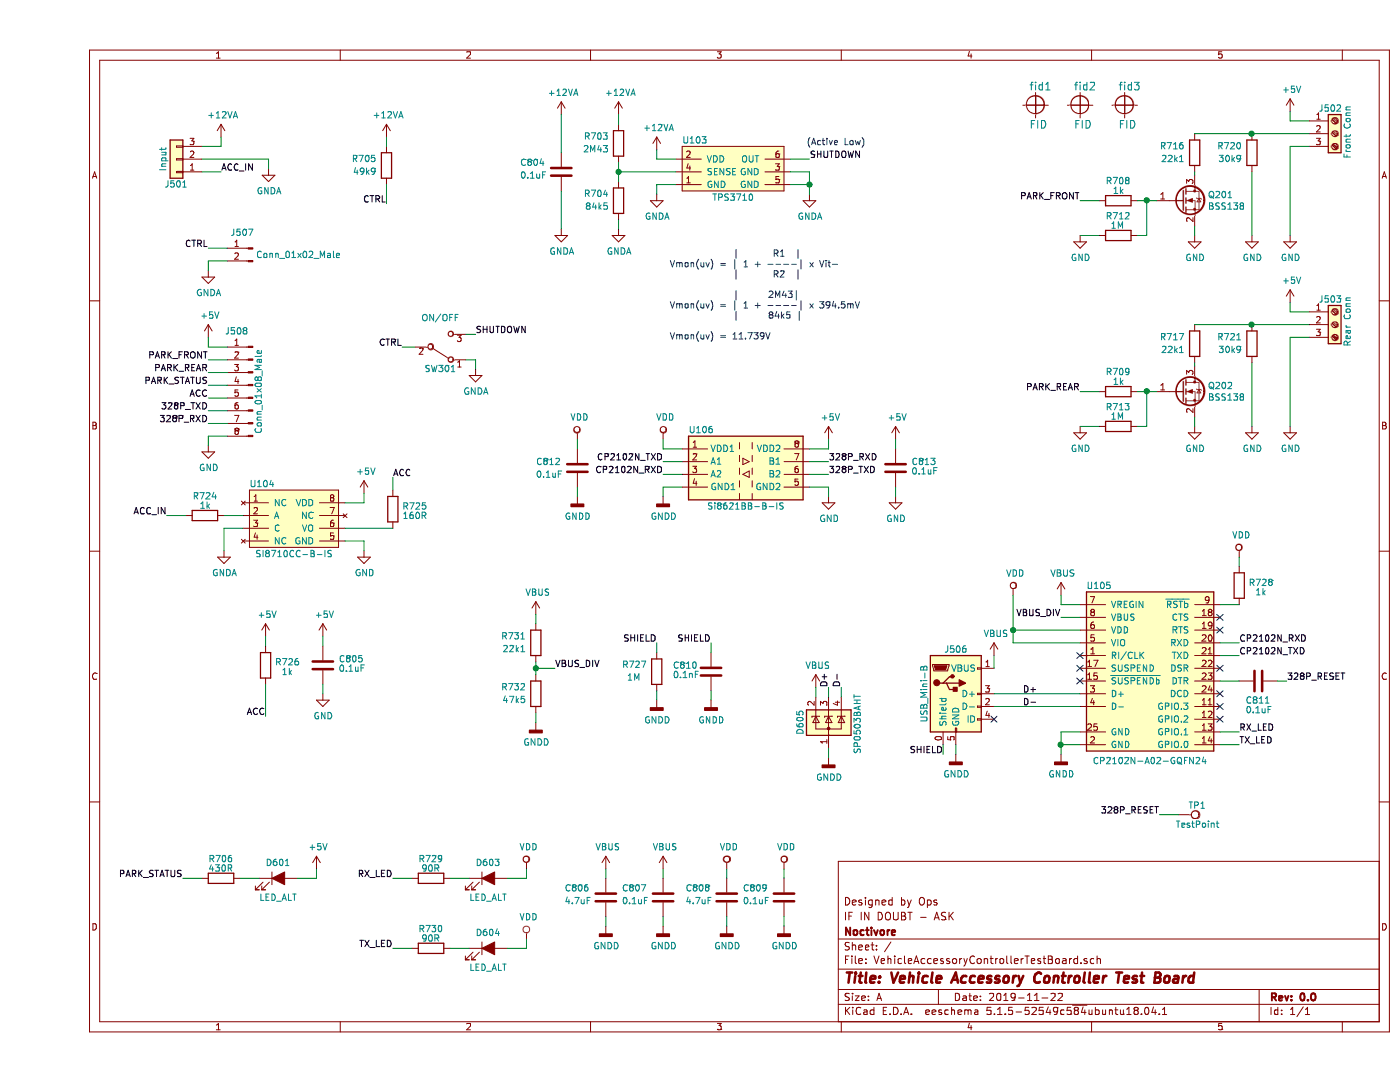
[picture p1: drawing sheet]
EESchema Schematic File Version 4
EELAYER 30 0
EELAYER END
$Descr A 11000 8500
encoding utf-8
Sheet 1 1
Title "Vehicle Accessory Controller Test Board"
Date "2019-11-22"
Rev "0.0"
Comp "Noctivore"
Comment1 "IF IN DOUBT - ASK"
Comment2 "Designed by Ops"
Comment3 ""
Comment4 ""
$EndDescr
$Comp
L Connector_Generic:Conn_01x03 J501
U 1 1
P 1075 1250
F 0 "J501" H 1075 1450 50  0000 C CNN
F 1 "Input" V 1175 1250 50  0000 C CNN
F 2 "VehicleAccessoryController:Keystone_8719" H 1075 1250 50  0001 C CNN
F 3 "~" H 1075 1250 50  0001 C CNN
	1    1075 1250
	-1   0    0    1   
$EndComp
$Comp
L VehicleAccessoryController:FID fid1
U 1 1
P 7825 825
F 0 "fid1" H 7775 975 60  0000 L CNN
F 1 "FID" H 7775 675 60  0000 L CNN
F 2 "VehicleAccessoryController:Fiducial" H 7825 825 60  0001 C CNN
F 3 "" H 7825 825 60  0001 C CNN
	1    7825 825 
	1    0    0    -1  
$EndComp
$Comp
L VehicleAccessoryController:FID fid2
U 1 1
P 8175 825
F 0 "fid2" H 8125 975 60  0000 L CNN
F 1 "FID" H 8125 675 60  0000 L CNN
F 2 "VehicleAccessoryController:Fiducial" H 8175 825 60  0001 C CNN
F 3 "" H 8175 825 60  0001 C CNN
	1    8175 825 
	1    0    0    -1  
$EndComp
$Comp
L VehicleAccessoryController:FID fid3
U 1 1
P 8525 825
F 0 "fid3" H 8475 975 60  0000 L CNN
F 1 "FID" H 8475 675 60  0000 L CNN
F 2 "VehicleAccessoryController:Fiducial" H 8525 825 60  0001 C CNN
F 3 "" H 8525 825 60  0001 C CNN
	1    8525 825 
	1    0    0    -1  
$EndComp
$Comp
L Connector:Screw_Terminal_01x03 J502
U 1 1
P 10175 1050
F 0 "J502" H 10050 1250 50  0000 L CNN
F 1 "Front Conn" V 10275 850 50  0000 L CNN
F 2 "VehicleAccessoryController:Keystone_8719" H 10175 1050 50  0001 C CNN
F 3 "~" H 10175 1050 50  0001 C CNN
	1    10175 1050
	1    0    0    -1  
$EndComp
$Comp
L Connector:Screw_Terminal_01x03 J503
U 1 1
P 10175 2550
F 0 "J503" H 10050 2750 50  0000 L CNN
F 1 "Rear Conn" V 10275 2375 50  0000 L CNN
F 2 "VehicleAccessoryController:Keystone_8719" H 10175 2550 50  0001 C CNN
F 3 "~" H 10175 2550 50  0001 C CNN
	1    10175 2550
	1    0    0    -1  
$EndComp
$Comp
L power:GNDA #PWR02
U 1 1
P 1800 1325
F 0 "#PWR02" H 1800 1075 50  0001 C CNN
F 1 "GNDA" H 1805 1152 50  0000 C CNN
F 2 "" H 1800 1325 50  0001 C CNN
F 3 "" H 1800 1325 50  0001 C CNN
	1    1800 1325
	1    0    0    -1  
$EndComp
$Comp
L power:+12VA #PWR01
U 1 1
P 1425 1075
F 0 "#PWR01" H 1425 925 50  0001 C CNN
F 1 "+12VA" H 1440 1248 50  0000 C CNN
F 2 "" H 1425 1075 50  0001 C CNN
F 3 "" H 1425 1075 50  0001 C CNN
	1    1425 1075
	1    0    0    -1  
$EndComp
Wire Wire Line
	1275 1150 1425 1150
Wire Wire Line
	1425 1150 1425 1075
Wire Wire Line
	1275 1350 1425 1350
Text Label 1425 1350 0    50   ~ 0
ACC_IN
$Comp
L Device:LED_ALT D601
U 1 1
P 1875 6900
F 0 "D601" H 1875 7025 50  0000 C CNN
F 1 "LED_ALT" H 1875 6750 50  0000 C CNN
F 2 "VehicleAccessoryController:LED_0603" H 1875 6900 50  0001 C CNN
F 3 "~" H 1875 6900 50  0001 C CNN
	1    1875 6900
	1    0    0    -1  
$EndComp
$Comp
L power:+5V #PWR05
U 1 1
P 2175 6825
F 0 "#PWR05" H 2175 6675 50  0001 C CNN
F 1 "+5V" H 2190 6998 50  0000 C CNN
F 2 "" H 2175 6825 50  0001 C CNN
F 3 "" H 2175 6825 50  0001 C CNN
	1    2175 6825
	1    0    0    -1  
$EndComp
$Comp
L Device:R R706
U 1 1
P 1425 6900
F 0 "R706" V 1575 6800 50  0000 L CNN
F 1 "430R" V 1500 6800 50  0000 L CNN
F 2 "VehicleAccessoryController:R_0603" V 1355 6900 50  0001 C CNN
F 3 "~" H 1425 6900 50  0001 C CNN
	1    1425 6900
	0    -1   -1   0   
$EndComp
Wire Wire Line
	1575 6900 1725 6900
Wire Wire Line
	2025 6900 2175 6900
Wire Wire Line
	2175 6900 2175 6825
Wire Wire Line
	1125 6900 1275 6900
Text Label 1125 6900 2    50   ~ 0
PARK_STATUS
$Comp
L power:+5V #PWR0102
U 1 1
P 9825 875
F 0 "#PWR0102" H 9825 725 50  0001 C CNN
F 1 "+5V" H 9840 1048 50  0000 C CNN
F 2 "" H 9825 875 50  0001 C CNN
F 3 "" H 9825 875 50  0001 C CNN
	1    9825 875 
	1    0    0    -1  
$EndComp
$Comp
L power:GND #PWR0110
U 1 1
P 9825 1850
F 0 "#PWR0110" H 9825 1600 50  0001 C CNN
F 1 "GND" H 9830 1677 50  0000 C CNN
F 2 "" H 9825 1850 50  0001 C CNN
F 3 "" H 9825 1850 50  0001 C CNN
	1    9825 1850
	1    0    0    -1  
$EndComp
Wire Wire Line
	9825 875  9825 950 
Wire Wire Line
	9825 950  9975 950 
Wire Wire Line
	9975 1150 9825 1150
Text Label 8175 1575 2    50   ~ 0
PARK_FRONT
$Comp
L power:+5V #PWR0111
U 1 1
P 9825 2375
F 0 "#PWR0111" H 9825 2225 50  0001 C CNN
F 1 "+5V" H 9840 2548 50  0000 C CNN
F 2 "" H 9825 2375 50  0001 C CNN
F 3 "" H 9825 2375 50  0001 C CNN
	1    9825 2375
	1    0    0    -1  
$EndComp
$Comp
L power:GND #PWR0112
U 1 1
P 9825 3350
F 0 "#PWR0112" H 9825 3100 50  0001 C CNN
F 1 "GND" H 9830 3177 50  0000 C CNN
F 2 "" H 9825 3350 50  0001 C CNN
F 3 "" H 9825 3350 50  0001 C CNN
	1    9825 3350
	1    0    0    -1  
$EndComp
Wire Wire Line
	9825 2375 9825 2450
Wire Wire Line
	9825 2450 9975 2450
Wire Wire Line
	9975 2650 9825 2650
$Comp
L Switch:SW_SPDT SW301
U 1 1
P 3150 2725
F 0 "SW301" H 3150 2900 50  0000 C CNN
F 1 "ON/OFF" H 3150 2500 50  0000 C CNN
F 2 "VehicleAccessoryController:C&K_ET_Series_Switch" H 3150 2725 50  0001 C CNN
F 3 "" H 3150 2725 50  0001 C CNN
	1    3150 2725
	1    0    0    1   
$EndComp
$Comp
L VehicleAccessoryController:TPS3710 U103
U 1 1
P 5450 1350
F 0 "U103" H 5150 1600 50  0000 C CNN
F 1 "TPS3710" H 5450 1150 50  0000 C CNN
F 2 "VehicleAccessoryController:TI DSE (S-PWSON-N6)" H 5450 1350 50  0001 C CNN
F 3 "" H 5450 1350 50  0001 C CNN
	1    5450 1350
	1    0    0    -1  
$EndComp
$Comp
L Device:R R703
U 1 1
P 4550 1125
F 0 "R703" H 4625 1075 50  0000 L CNN
F 1 "2M43" H 4625 1175 50  0000 L CNN
F 2 "VehicleAccessoryController:R_0603" V 4480 1125 50  0001 C CNN
F 3 "~" H 4550 1125 50  0001 C CNN
	1    4550 1125
	-1   0    0    1   
$EndComp
$Comp
L Device:R R704
U 1 1
P 4550 1575
F 0 "R704" H 4625 1525 50  0000 L CNN
F 1 "84k5" H 4625 1625 50  0000 L CNN
F 2 "VehicleAccessoryController:R_0603" V 4480 1575 50  0001 C CNN
F 3 "~" H 4550 1575 50  0001 C CNN
	1    4550 1575
	-1   0    0    1   
$EndComp
$Comp
L Device:R R705
U 1 1
P 2725 1300
F 0 "R705" H 2800 1250 50  0000 L CNN
F 1 "49k9" H 2800 1350 50  0000 L CNN
F 2 "VehicleAccessoryController:R_0603" V 2655 1300 50  0001 C CNN
F 3 "~" H 2725 1300 50  0001 C CNN
	1    2725 1300
	-1   0    0    1   
$EndComp
$Comp
L power:+12VA #PWR0117
U 1 1
P 4850 1175
F 0 "#PWR0117" H 4850 1025 50  0001 C CNN
F 1 "+12VA" H 4865 1348 50  0000 C CNN
F 2 "" H 4850 1175 50  0001 C CNN
F 3 "" H 4850 1175 50  0001 C CNN
	1    4850 1175
	1    0    0    -1  
$EndComp
Wire Wire Line
	5000 1250 4850 1250
Wire Wire Line
	4850 1250 4850 1175
$Comp
L Device:C C804
U 1 1
P 4100 1350
F 0 "C804" H 3775 1425 50  0000 L CNN
F 1 "0.1uF" H 3775 1325 50  0000 L CNN
F 2 "VehicleAccessoryController:C_0603" H 4138 1200 50  0001 C CNN
F 3 "~" H 4100 1350 50  0001 C CNN
	1    4100 1350
	1    0    0    -1  
$EndComp
$Comp
L power:GNDA #PWR0118
U 1 1
P 4850 1525
F 0 "#PWR0118" H 4850 1275 50  0001 C CNN
F 1 "GNDA" H 4855 1352 50  0000 C CNN
F 2 "" H 4850 1525 50  0001 C CNN
F 3 "" H 4850 1525 50  0001 C CNN
	1    4850 1525
	1    0    0    -1  
$EndComp
$Comp
L power:GNDA #PWR0119
U 1 1
P 6050 1525
F 0 "#PWR0119" H 6050 1275 50  0001 C CNN
F 1 "GNDA" H 6055 1352 50  0000 C CNN
F 2 "" H 6050 1525 50  0001 C CNN
F 3 "" H 6050 1525 50  0001 C CNN
	1    6050 1525
	1    0    0    -1  
$EndComp
Wire Wire Line
	5900 1350 6050 1350
Wire Wire Line
	6050 1350 6050 1450
Wire Wire Line
	5900 1450 6050 1450
Connection ~ 6050 1450
Wire Wire Line
	6050 1450 6050 1525
Wire Wire Line
	5000 1450 4850 1450
Wire Wire Line
	4850 1450 4850 1525
$Comp
L power:+12VA #PWR0120
U 1 1
P 4550 900
F 0 "#PWR0120" H 4550 750 50  0001 C CNN
F 1 "+12VA" H 4565 1073 50  0000 C CNN
F 2 "" H 4550 900 50  0001 C CNN
F 3 "" H 4550 900 50  0001 C CNN
	1    4550 900 
	1    0    0    -1  
$EndComp
$Comp
L power:GNDA #PWR0121
U 1 1
P 4550 1800
F 0 "#PWR0121" H 4550 1550 50  0001 C CNN
F 1 "GNDA" H 4555 1627 50  0000 C CNN
F 2 "" H 4550 1800 50  0001 C CNN
F 3 "" H 4550 1800 50  0001 C CNN
	1    4550 1800
	1    0    0    -1  
$EndComp
Wire Wire Line
	4550 975  4550 900 
Wire Wire Line
	4550 1425 4550 1350
Wire Wire Line
	4550 1800 4550 1725
Wire Wire Line
	5000 1350 4550 1350
Connection ~ 4550 1350
Wire Wire Line
	4550 1350 4550 1275
Wire Wire Line
	6050 1250 5900 1250
$Comp
L power:+12VA #PWR0122
U 1 1
P 4100 900
F 0 "#PWR0122" H 4100 750 50  0001 C CNN
F 1 "+12VA" H 4115 1073 50  0000 C CNN
F 2 "" H 4100 900 50  0001 C CNN
F 3 "" H 4100 900 50  0001 C CNN
	1    4100 900 
	1    0    0    -1  
$EndComp
$Comp
L power:GNDA #PWR0123
U 1 1
P 4100 1800
F 0 "#PWR0123" H 4100 1550 50  0001 C CNN
F 1 "GNDA" H 4105 1627 50  0000 C CNN
F 2 "" H 4100 1800 50  0001 C CNN
F 3 "" H 4100 1800 50  0001 C CNN
	1    4100 1800
	1    0    0    -1  
$EndComp
Text Label 6050 1250 0    50   ~ 0
SHUTDOWN
Text Notes 6025 1150 0    50   ~ 0
(Active Low)
$Comp
L power:+12VA #PWR0124
U 1 1
P 2725 1075
F 0 "#PWR0124" H 2725 925 50  0001 C CNN
F 1 "+12VA" H 2740 1248 50  0000 C CNN
F 2 "" H 2725 1075 50  0001 C CNN
F 3 "" H 2725 1075 50  0001 C CNN
	1    2725 1075
	1    0    0    -1  
$EndComp
Wire Wire Line
	2725 1600 2725 1450
Text Label 2725 1600 2    50   ~ 0
CTRL
Wire Wire Line
	4100 900  4100 1200
Wire Wire Line
	4100 1500 4100 1800
Text Notes 4950 2675 0    50   ~ 0
             |       R1  |\nVmon(uv) = | 1 + ----| x Vit-\n             |       R2  |\n\n             |      2M43|\nVmon(uv) = | 1 + ----| x 394.5mV\n             |      84k5 |\n\nVmon(uv) = 11.739V
$Comp
L Device:R R720
U 1 1
P 9525 1200
F 0 "R720" H 9600 1150 50  0000 L CNN
F 1 "30k9" H 9600 1250 50  0000 L CNN
F 2 "VehicleAccessoryController:R_0603" V 9455 1200 50  0001 C CNN
F 3 "~" H 9525 1200 50  0001 C CNN
	1    9525 1200
	-1   0    0    1   
$EndComp
$Comp
L power:GND #PWR0125
U 1 1
P 9525 1850
F 0 "#PWR0125" H 9525 1600 50  0001 C CNN
F 1 "GND" H 9530 1677 50  0000 C CNN
F 2 "" H 9525 1850 50  0001 C CNN
F 3 "" H 9525 1850 50  0001 C CNN
	1    9525 1850
	1    0    0    -1  
$EndComp
Wire Wire Line
	9975 1050 9525 1050
$Comp
L Device:R R721
U 1 1
P 9525 2700
F 0 "R721" H 9600 2650 50  0000 L CNN
F 1 "30k9" H 9600 2750 50  0000 L CNN
F 2 "VehicleAccessoryController:R_0603" V 9455 2700 50  0001 C CNN
F 3 "~" H 9525 2700 50  0001 C CNN
	1    9525 2700
	-1   0    0    1   
$EndComp
$Comp
L power:GND #PWR0126
U 1 1
P 9525 3350
F 0 "#PWR0126" H 9525 3100 50  0001 C CNN
F 1 "GND" H 9530 3177 50  0000 C CNN
F 2 "" H 9525 3350 50  0001 C CNN
F 3 "" H 9525 3350 50  0001 C CNN
	1    9525 3350
	1    0    0    -1  
$EndComp
Wire Wire Line
	9975 2550 9525 2550
Text Label 1000 4050 2    50   ~ 0
ACC_IN
$Comp
L power:GNDA #PWR0129
U 1 1
P 1450 4325
F 0 "#PWR0129" H 1450 4075 50  0001 C CNN
F 1 "GNDA" H 1455 4152 50  0000 C CNN
F 2 "" H 1450 4325 50  0001 C CNN
F 3 "" H 1450 4325 50  0001 C CNN
	1    1450 4325
	1    0    0    -1  
$EndComp
$Comp
L power:+5V #PWR0130
U 1 1
P 2550 3875
F 0 "#PWR0130" H 2550 3725 50  0001 C CNN
F 1 "+5V" H 2565 4048 50  0000 C CNN
F 2 "" H 2550 3875 50  0001 C CNN
F 3 "" H 2550 3875 50  0001 C CNN
	1    2550 3875
	1    0    0    -1  
$EndComp
$Comp
L power:GND #PWR0131
U 1 1
P 2550 4325
F 0 "#PWR0131" H 2550 4075 50  0001 C CNN
F 1 "GND" H 2555 4152 50  0000 C CNN
F 2 "" H 2550 4325 50  0001 C CNN
F 3 "" H 2550 4325 50  0001 C CNN
	1    2550 4325
	1    0    0    -1  
$EndComp
$Comp
L VehicleAccessoryController:SI8710CC-B-IS U104
U 1 1
P 2000 4100
F 0 "U104" H 1750 4400 50  0000 C CNN
F 1 "SI8710CC-B-IS" H 2000 3850 50  0000 C CNN
F 2 "VehicleAccessoryController:SOIC-8_NB" H 2000 4100 50  0001 C CNN
F 3 "" H 2000 4100 50  0001 C CNN
	1    2000 4100
	1    0    0    -1  
$EndComp
$Comp
L Device:R R716
U 1 1
P 9075 1200
F 0 "R716" H 9150 1150 50  0000 L CNN
F 1 "22k1" H 9150 1250 50  0000 L CNN
F 2 "VehicleAccessoryController:R_0603" V 9005 1200 50  0001 C CNN
F 3 "~" H 9075 1200 50  0001 C CNN
	1    9075 1200
	-1   0    0    1   
$EndComp
$Comp
L Device:R R717
U 1 1
P 9075 2700
F 0 "R717" H 9150 2650 50  0000 L CNN
F 1 "22k1" H 9150 2750 50  0000 L CNN
F 2 "VehicleAccessoryController:R_0603" V 9005 2700 50  0001 C CNN
F 3 "~" H 9075 2700 50  0001 C CNN
	1    9075 2700
	-1   0    0    1   
$EndComp
$Comp
L power:GND #PWR0132
U 1 1
P 9075 1850
F 0 "#PWR0132" H 9075 1600 50  0001 C CNN
F 1 "GND" H 9080 1677 50  0000 C CNN
F 2 "" H 9075 1850 50  0001 C CNN
F 3 "" H 9075 1850 50  0001 C CNN
	1    9075 1850
	1    0    0    -1  
$EndComp
$Comp
L power:GND #PWR0133
U 1 1
P 9075 3350
F 0 "#PWR0133" H 9075 3100 50  0001 C CNN
F 1 "GND" H 9080 3177 50  0000 C CNN
F 2 "" H 9075 3350 50  0001 C CNN
F 3 "" H 9075 3350 50  0001 C CNN
	1    9075 3350
	1    0    0    -1  
$EndComp
$Comp
L Transistor_FET:BSS138 Q201
U 1 1
P 8975 1575
F 0 "Q201" H 9180 1621 50  0000 L CNN
F 1 "BSS138" H 9180 1530 50  0000 L CNN
F 2 "Package_TO_SOT_SMD:SOT-23" H 9175 1500 50  0001 L CIN
F 3 "https://www.fairchildsemi.com/datasheets/BS/BSS138.pdf" H 8975 1575 50  0001 L CNN
	1    8975 1575
	1    0    0    -1  
$EndComp
$Comp
L Transistor_FET:BSS138 Q202
U 1 1
P 8975 3075
F 0 "Q202" H 9180 3121 50  0000 L CNN
F 1 "BSS138" H 9180 3030 50  0000 L CNN
F 2 "Package_TO_SOT_SMD:SOT-23" H 9175 3000 50  0001 L CIN
F 3 "https://www.fairchildsemi.com/datasheets/BS/BSS138.pdf" H 8975 3075 50  0001 L CNN
	1    8975 3075
	1    0    0    -1  
$EndComp
Wire Wire Line
	9075 1350 9075 1375
Wire Wire Line
	9075 2850 9075 2875
Wire Wire Line
	9525 1050 9075 1050
Connection ~ 9525 1050
Wire Wire Line
	9525 2550 9075 2550
Connection ~ 9525 2550
$Comp
L Device:R R708
U 1 1
P 8475 1575
F 0 "R708" V 8625 1475 50  0000 L CNN
F 1 "1k" V 8550 1525 50  0000 L CNN
F 2 "VehicleAccessoryController:R_0603" V 8405 1575 50  0001 C CNN
F 3 "~" H 8475 1575 50  0001 C CNN
	1    8475 1575
	0    -1   -1   0   
$EndComp
$Comp
L Device:R R709
U 1 1
P 8475 3075
F 0 "R709" V 8625 2975 50  0000 L CNN
F 1 "1k" V 8550 3025 50  0000 L CNN
F 2 "VehicleAccessoryController:R_0603" V 8405 3075 50  0001 C CNN
F 3 "~" H 8475 3075 50  0001 C CNN
	1    8475 3075
	0    -1   -1   0   
$EndComp
Wire Wire Line
	8625 3075 8700 3075
Wire Wire Line
	8175 3075 8325 3075
Wire Wire Line
	8625 1575 8700 1575
Wire Wire Line
	8175 1575 8325 1575
$Comp
L Device:R R712
U 1 1
P 8475 1850
F 0 "R712" V 8625 1750 50  0000 L CNN
F 1 "1M" V 8550 1800 50  0000 L CNN
F 2 "VehicleAccessoryController:R_0603" V 8405 1850 50  0001 C CNN
F 3 "~" H 8475 1850 50  0001 C CNN
	1    8475 1850
	0    -1   -1   0   
$EndComp
$Comp
L Device:R R713
U 1 1
P 8475 3350
F 0 "R713" V 8625 3250 50  0000 L CNN
F 1 "1M" V 8550 3300 50  0000 L CNN
F 2 "VehicleAccessoryController:R_0603" V 8405 3350 50  0001 C CNN
F 3 "~" H 8475 3350 50  0001 C CNN
	1    8475 3350
	0    -1   -1   0   
$EndComp
Wire Wire Line
	8700 3075 8700 3350
Wire Wire Line
	8700 3350 8625 3350
Connection ~ 8700 3075
Wire Wire Line
	8700 3075 8775 3075
Wire Wire Line
	8700 1575 8700 1850
Wire Wire Line
	8700 1850 8625 1850
Connection ~ 8700 1575
Wire Wire Line
	8700 1575 8775 1575
$Comp
L power:GND #PWR0138
U 1 1
P 8175 3350
F 0 "#PWR0138" H 8175 3100 50  0001 C CNN
F 1 "GND" H 8180 3177 50  0000 C CNN
F 2 "" H 8175 3350 50  0001 C CNN
F 3 "" H 8175 3350 50  0001 C CNN
	1    8175 3350
	1    0    0    -1  
$EndComp
$Comp
L power:GND #PWR0139
U 1 1
P 8175 1850
F 0 "#PWR0139" H 8175 1600 50  0001 C CNN
F 1 "GND" H 8180 1677 50  0000 C CNN
F 2 "" H 8175 1850 50  0001 C CNN
F 3 "" H 8175 1850 50  0001 C CNN
	1    8175 1850
	1    0    0    -1  
$EndComp
Wire Wire Line
	9825 1150 9825 1850
Wire Wire Line
	9525 1350 9525 1850
Wire Wire Line
	9075 1775 9075 1850
Wire Wire Line
	8175 1850 8325 1850
Wire Wire Line
	9825 2650 9825 3350
Wire Wire Line
	9525 2850 9525 3350
Wire Wire Line
	9075 3275 9075 3350
Wire Wire Line
	8175 3350 8325 3350
Wire Wire Line
	1450 4050 1600 4050
Wire Wire Line
	1600 4150 1450 4150
Wire Wire Line
	1450 4150 1450 4325
Wire Wire Line
	2400 4250 2550 4250
Wire Wire Line
	2550 4250 2550 4325
Wire Wire Line
	2400 3950 2550 3950
Wire Wire Line
	2550 3950 2550 3875
Text Label 2850 2725 2    50   ~ 0
CTRL
$Comp
L power:GNDA #PWR0142
U 1 1
P 3425 2900
F 0 "#PWR0142" H 3425 2650 50  0001 C CNN
F 1 "GNDA" H 3430 2727 50  0000 C CNN
F 2 "" H 3425 2900 50  0001 C CNN
F 3 "" H 3425 2900 50  0001 C CNN
	1    3425 2900
	1    0    0    -1  
$EndComp
Text Label 3425 2625 0    50   ~ 0
SHUTDOWN
Wire Wire Line
	2850 2725 2950 2725
Wire Wire Line
	3425 2625 3350 2625
Wire Wire Line
	3425 2900 3425 2825
Wire Wire Line
	3425 2825 3350 2825
Text Label 8175 3075 2    50   ~ 0
PARK_REAR
$Comp
L Device:R R726
U 1 1
P 1775 5225
F 0 "R726" H 1850 5250 50  0000 L CNN
F 1 "1k" H 1900 5175 50  0000 L CNN
F 2 "VehicleAccessoryController:R_0603" V 1705 5225 50  0001 C CNN
F 3 "~" H 1775 5225 50  0001 C CNN
	1    1775 5225
	1    0    0    -1  
$EndComp
$Comp
L Device:R R724
U 1 1
P 1300 4050
F 0 "R724" V 1450 3950 50  0000 L CNN
F 1 "1k" V 1375 4000 50  0000 L CNN
F 2 "VehicleAccessoryController:R_0603" V 1230 4050 50  0001 C CNN
F 3 "~" H 1300 4050 50  0001 C CNN
	1    1300 4050
	0    -1   -1   0   
$EndComp
Wire Wire Line
	1000 4050 1150 4050
$Comp
L VehicleAccessoryController:CP2102N-A02-GQFN24 U105
U 1 1
P 8725 5400
F 0 "U105" H 8325 6200 50  0000 C CNN
F 1 "CP2102N-A02-GQFN24" H 8725 4825 50  0000 C CNN
F 2 "Package_DFN_QFN:QFN-24-1EP_4x4mm_P0.5mm_EP2.6x2.6mm" H 7475 4750 50  0001 L CNN
F 3 "http://www.silabs.com/support%20documents/technicaldocs/cp2102n-datasheet.pdf" H 8775 4350 50  0001 C CNN
	1    8725 5400
	1    0    0    -1  
$EndComp
$Comp
L Device:C C805
U 1 1
P 2225 5225
F 0 "C805" H 2350 5275 50  0000 L CNN
F 1 "0.1uF" H 2350 5200 50  0000 L CNN
F 2 "VehicleAccessoryController:C_0603" H 2263 5075 50  0001 C CNN
F 3 "~" H 2225 5225 50  0001 C CNN
	1    2225 5225
	1    0    0    -1  
$EndComp
$Comp
L power:+5V #PWR0144
U 1 1
P 2225 5000
F 0 "#PWR0144" H 2225 4850 50  0001 C CNN
F 1 "+5V" H 2240 5173 50  0000 C CNN
F 2 "" H 2225 5000 50  0001 C CNN
F 3 "" H 2225 5000 50  0001 C CNN
	1    2225 5000
	1    0    0    -1  
$EndComp
$Comp
L power:GND #PWR0145
U 1 1
P 2225 5450
F 0 "#PWR0145" H 2225 5200 50  0001 C CNN
F 1 "GND" H 2230 5277 50  0000 C CNN
F 2 "" H 2225 5450 50  0001 C CNN
F 3 "" H 2225 5450 50  0001 C CNN
	1    2225 5450
	1    0    0    -1  
$EndComp
Wire Wire Line
	2225 5000 2225 5075
Wire Wire Line
	2225 5375 2225 5450
$Comp
L power:+5V #PWR0146
U 1 1
P 1775 5000
F 0 "#PWR0146" H 1775 4850 50  0001 C CNN
F 1 "+5V" H 1790 5173 50  0000 C CNN
F 2 "" H 1775 5000 50  0001 C CNN
F 3 "" H 1775 5000 50  0001 C CNN
	1    1775 5000
	1    0    0    -1  
$EndComp
Wire Wire Line
	1775 5075 1775 5000
Text Label 2775 3750 0    50   ~ 0
ACC
Text Label 1775 5625 2    50   ~ 0
ACC
$Comp
L Device:R R725
U 1 1
P 2775 4000
F 0 "R725" H 2850 4025 50  0000 L CNN
F 1 "160R" H 2850 3950 50  0000 L CNN
F 2 "VehicleAccessoryController:R_0603" V 2705 4000 50  0001 C CNN
F 3 "~" H 2775 4000 50  0001 C CNN
	1    2775 4000
	1    0    0    -1  
$EndComp
Wire Wire Line
	2400 4150 2775 4150
Wire Wire Line
	2775 3850 2775 3750
Wire Wire Line
	1775 5375 1775 5625
Text Label 9425 5050 0    50   ~ 0
CP2102N_RXD
Text Label 9425 5150 0    50   ~ 0
CP2102N_TXD
Wire Wire Line
	8175 5750 8025 5750
Wire Wire Line
	8025 5750 8025 5850
Wire Wire Line
	8175 5850 8025 5850
Connection ~ 8025 5850
Wire Wire Line
	8025 5850 8025 5925
Wire Wire Line
	8175 5450 7500 5450
Wire Wire Line
	7500 5550 8175 5550
$Comp
L Device:C C807
U 1 1
P 4900 7050
F 0 "C807" H 4575 7125 50  0000 L CNN
F 1 "0.1uF" H 4575 7025 50  0000 L CNN
F 2 "VehicleAccessoryController:C_0603" H 4938 6900 50  0001 C CNN
F 3 "~" H 4900 7050 50  0001 C CNN
	1    4900 7050
	1    0    0    -1  
$EndComp
$Comp
L Device:C C806
U 1 1
P 4450 7050
F 0 "C806" H 4125 7125 50  0000 L CNN
F 1 "4.7uF" H 4125 7025 50  0000 L CNN
F 2 "VehicleAccessoryController:C_0603" H 4488 6900 50  0001 C CNN
F 3 "~" H 4450 7050 50  0001 C CNN
	1    4450 7050
	1    0    0    -1  
$EndComp
$Comp
L Device:R R728
U 1 1
P 9425 4600
F 0 "R728" H 9500 4625 50  0000 L CNN
F 1 "1k" H 9550 4550 50  0000 L CNN
F 2 "VehicleAccessoryController:R_0603" V 9355 4600 50  0001 C CNN
F 3 "~" H 9425 4600 50  0001 C CNN
	1    9425 4600
	1    0    0    -1  
$EndComp
$Comp
L power:VBUS #PWR0148
U 1 1
P 8025 4675
F 0 "#PWR0148" H 8025 4525 50  0001 C CNN
F 1 "VBUS" H 8040 4848 50  0000 C CNN
F 2 "" H 8025 4675 50  0001 C CNN
F 3 "" H 8025 4675 50  0001 C CNN
	1    8025 4675
	1    0    0    -1  
$EndComp
Wire Wire Line
	4450 6825 4450 6900
Wire Wire Line
	4900 6825 4900 6900
Wire Wire Line
	4450 7200 4450 7275
Wire Wire Line
	4900 7200 4900 7275
Wire Wire Line
	8025 4675 8025 4750
Wire Wire Line
	8025 4750 8175 4750
$Comp
L power:VDD #PWR0151
U 1 1
P 7650 4675
F 0 "#PWR0151" H 7650 4525 50  0001 C CNN
F 1 "VDD" H 7667 4848 50  0000 C CNN
F 2 "" H 7650 4675 50  0001 C CNN
F 3 "" H 7650 4675 50  0001 C CNN
	1    7650 4675
	1    0    0    -1  
$EndComp
$Comp
L Device:C C809
U 1 1
P 5850 7050
F 0 "C809" H 5525 7125 50  0000 L CNN
F 1 "0.1uF" H 5525 7025 50  0000 L CNN
F 2 "VehicleAccessoryController:C_0603" H 5888 6900 50  0001 C CNN
F 3 "~" H 5850 7050 50  0001 C CNN
	1    5850 7050
	1    0    0    -1  
$EndComp
$Comp
L Device:C C808
U 1 1
P 5400 7050
F 0 "C808" H 5075 7125 50  0000 L CNN
F 1 "4.7uF" H 5075 7025 50  0000 L CNN
F 2 "VehicleAccessoryController:C_0603" H 5438 6900 50  0001 C CNN
F 3 "~" H 5400 7050 50  0001 C CNN
	1    5400 7050
	1    0    0    -1  
$EndComp
$Comp
L power:VDD #PWR0152
U 1 1
P 5400 6825
F 0 "#PWR0152" H 5400 6675 50  0001 C CNN
F 1 "VDD" H 5417 6998 50  0000 C CNN
F 2 "" H 5400 6825 50  0001 C CNN
F 3 "" H 5400 6825 50  0001 C CNN
	1    5400 6825
	1    0    0    -1  
$EndComp
$Comp
L power:VDD #PWR0153
U 1 1
P 5850 6825
F 0 "#PWR0153" H 5850 6675 50  0001 C CNN
F 1 "VDD" H 5867 6998 50  0000 C CNN
F 2 "" H 5850 6825 50  0001 C CNN
F 3 "" H 5850 6825 50  0001 C CNN
	1    5850 6825
	1    0    0    -1  
$EndComp
Wire Wire Line
	5400 6825 5400 6900
Wire Wire Line
	5850 6825 5850 6900
Wire Wire Line
	5400 7200 5400 7275
Wire Wire Line
	5850 7200 5850 7275
$Comp
L power:VBUS #PWR0156
U 1 1
P 4450 6825
F 0 "#PWR0156" H 4450 6675 50  0001 C CNN
F 1 "VBUS" H 4465 6998 50  0000 C CNN
F 2 "" H 4450 6825 50  0001 C CNN
F 3 "" H 4450 6825 50  0001 C CNN
	1    4450 6825
	1    0    0    -1  
$EndComp
$Comp
L power:VBUS #PWR0157
U 1 1
P 4900 6825
F 0 "#PWR0157" H 4900 6675 50  0001 C CNN
F 1 "VBUS" H 4915 6998 50  0000 C CNN
F 2 "" H 4900 6825 50  0001 C CNN
F 3 "" H 4900 6825 50  0001 C CNN
	1    4900 6825
	1    0    0    -1  
$EndComp
$Comp
L Device:R R727
U 1 1
P 4850 5275
F 0 "R727" H 4925 5225 50  0000 L CNN
F 1 "1M" H 4975 5325 50  0000 L CNN
F 2 "VehicleAccessoryController:R_0603" V 4780 5275 50  0001 C CNN
F 3 "~" H 4850 5275 50  0001 C CNN
	1    4850 5275
	-1   0    0    1   
$EndComp
$Comp
L Device:C C810
U 1 1
P 5275 5275
F 0 "C810" H 4975 5325 50  0000 L CNN
F 1 "0.1nF" H 4975 5250 50  0000 L CNN
F 2 "VehicleAccessoryController:C_0603" H 5313 5125 50  0001 C CNN
F 3 "~" H 5275 5275 50  0001 C CNN
	1    5275 5275
	1    0    0    -1  
$EndComp
Wire Wire Line
	5275 5050 5275 5125
Wire Wire Line
	5275 5425 5275 5500
Wire Wire Line
	4850 5125 4850 5050
Wire Wire Line
	4850 5425 4850 5500
Wire Wire Line
	7100 5925 7100 5850
Wire Wire Line
	7200 5925 7200 5850
Text Label 7100 5925 2    50   ~ 0
SHIELD
Text Label 4850 5050 2    50   ~ 0
SHIELD
Text Label 5275 5050 2    50   ~ 0
SHIELD
$Comp
L power:VDD #PWR0161
U 1 1
P 9425 4375
F 0 "#PWR0161" H 9425 4225 50  0001 C CNN
F 1 "VDD" H 9442 4548 50  0000 C CNN
F 2 "" H 9425 4375 50  0001 C CNN
F 3 "" H 9425 4375 50  0001 C CNN
	1    9425 4375
	1    0    0    -1  
$EndComp
Wire Wire Line
	9275 4750 9425 4750
Wire Wire Line
	8175 4850 8025 4850
$Comp
L Power_Protection:SP0503BAHT D605
U 1 1
P 6200 5675
F 0 "D605" V 5975 5575 50  0000 L CNN
F 1 "SP0503BAHT" V 6425 5425 50  0000 L CNN
F 2 "Package_TO_SOT_SMD:SOT-143" H 6425 5625 50  0001 L CNN
F 3 "http://www.littelfuse.com/~/media/files/littelfuse/technical%20resources/documents/data%20sheets/sp05xxba.pdf" H 6325 5800 50  0001 C CNN
	1    6200 5675
	1    0    0    -1  
$EndComp
Wire Wire Line
	6100 5400 6100 5475
Wire Wire Line
	6200 5400 6200 5475
Wire Wire Line
	6300 5400 6300 5475
Wire Wire Line
	6200 5875 6200 5950
Text Label 7725 5550 0    50   ~ 0
D-
Text Label 7725 5450 0    50   ~ 0
D+
Text Label 6300 5400 1    50   ~ 0
D-
Text Label 6200 5400 1    50   ~ 0
D+
$Comp
L power:VBUS #PWR0163
U 1 1
P 6100 5400
F 0 "#PWR0163" H 6100 5250 50  0001 C CNN
F 1 "VBUS" H 6115 5573 50  0000 C CNN
F 2 "" H 6100 5400 50  0001 C CNN
F 3 "" H 6100 5400 50  0001 C CNN
	1    6100 5400
	1    0    0    -1  
$EndComp
NoConn ~ 8175 5250
NoConn ~ 8175 5350
NoConn ~ 9275 5250
NoConn ~ 9275 5450
NoConn ~ 8175 5150
NoConn ~ 9275 4850
NoConn ~ 9275 4950
$Comp
L Device:LED_ALT D603
U 1 1
P 3525 6900
F 0 "D603" H 3525 7025 50  0000 C CNN
F 1 "LED_ALT" H 3525 6750 50  0000 C CNN
F 2 "VehicleAccessoryController:LED_0603" H 3525 6900 50  0001 C CNN
F 3 "~" H 3525 6900 50  0001 C CNN
	1    3525 6900
	1    0    0    -1  
$EndComp
$Comp
L Device:R R729
U 1 1
P 3075 6900
F 0 "R729" V 3225 6800 50  0000 L CNN
F 1 "90R" V 3150 6825 50  0000 L CNN
F 2 "VehicleAccessoryController:R_0603" V 3005 6900 50  0001 C CNN
F 3 "~" H 3075 6900 50  0001 C CNN
	1    3075 6900
	0    -1   -1   0   
$EndComp
Wire Wire Line
	3225 6900 3375 6900
Wire Wire Line
	3675 6900 3825 6900
Wire Wire Line
	3825 6900 3825 6825
Wire Wire Line
	2775 6900 2925 6900
$Comp
L Device:LED_ALT D604
U 1 1
P 3525 7450
F 0 "D604" H 3525 7575 50  0000 C CNN
F 1 "LED_ALT" H 3525 7300 50  0000 C CNN
F 2 "VehicleAccessoryController:LED_0603" H 3525 7450 50  0001 C CNN
F 3 "~" H 3525 7450 50  0001 C CNN
	1    3525 7450
	1    0    0    -1  
$EndComp
$Comp
L Device:R R730
U 1 1
P 3075 7450
F 0 "R730" V 3225 7350 50  0000 L CNN
F 1 "90R" V 3150 7375 50  0000 L CNN
F 2 "VehicleAccessoryController:R_0603" V 3005 7450 50  0001 C CNN
F 3 "~" H 3075 7450 50  0001 C CNN
	1    3075 7450
	0    -1   -1   0   
$EndComp
Wire Wire Line
	3225 7450 3375 7450
Wire Wire Line
	3675 7450 3825 7450
Wire Wire Line
	3825 7450 3825 7375
Wire Wire Line
	2775 7450 2925 7450
$Comp
L power:VDD #PWR0164
U 1 1
P 3825 6825
F 0 "#PWR0164" H 3825 6675 50  0001 C CNN
F 1 "VDD" H 3842 6998 50  0000 C CNN
F 2 "" H 3825 6825 50  0001 C CNN
F 3 "" H 3825 6825 50  0001 C CNN
	1    3825 6825
	1    0    0    -1  
$EndComp
$Comp
L power:VDD #PWR0165
U 1 1
P 3825 7375
F 0 "#PWR0165" H 3825 7225 50  0001 C CNN
F 1 "VDD" H 3842 7548 50  0000 C CNN
F 2 "" H 3825 7375 50  0001 C CNN
F 3 "" H 3825 7375 50  0001 C CNN
	1    3825 7375
	1    0    0    -1  
$EndComp
Wire Wire Line
	9425 5750 9275 5750
Wire Wire Line
	9425 5850 9275 5850
Text Label 9425 5850 0    50   ~ 0
TX_LED
Text Label 9425 5750 0    50   ~ 0
RX_LED
Text Label 2775 7450 2    50   ~ 0
TX_LED
Text Label 2775 6900 2    50   ~ 0
RX_LED
Wire Wire Line
	9425 5350 9275 5350
$Comp
L Device:C C811
U 1 1
P 9575 5350
F 0 "C811" V 9725 5250 50  0000 L CNN
F 1 "0.1uF" V 9800 5250 50  0000 L CNN
F 2 "VehicleAccessoryController:C_0603" H 9613 5200 50  0001 C CNN
F 3 "~" H 9575 5350 50  0001 C CNN
	1    9575 5350
	0    1    1    0   
$EndComp
Wire Wire Line
	9800 5350 9725 5350
Text Label 9800 5350 0    50   ~ 0
328P_RESET
NoConn ~ 9275 5550
NoConn ~ 9275 5650
Wire Wire Line
	9425 4375 9425 4450
$Comp
L power:VBUS #PWR0166
U 1 1
P 7500 5150
F 0 "#PWR0166" H 7500 5000 50  0001 C CNN
F 1 "VBUS" H 7515 5323 50  0000 C CNN
F 2 "" H 7500 5150 50  0001 C CNN
F 3 "" H 7500 5150 50  0001 C CNN
	1    7500 5150
	1    0    0    -1  
$EndComp
Wire Wire Line
	7500 5250 7500 5150
NoConn ~ 7500 5650
$Comp
L Device:R R732
U 1 1
P 3900 5450
F 0 "R732" H 3975 5400 50  0000 L CNN
F 1 "47k5" H 3975 5500 50  0000 L CNN
F 2 "VehicleAccessoryController:R_0603" V 3830 5450 50  0001 C CNN
F 3 "~" H 3900 5450 50  0001 C CNN
	1    3900 5450
	-1   0    0    1   
$EndComp
Wire Wire Line
	3900 5600 3900 5675
$Comp
L Device:R R731
U 1 1
P 3900 5050
F 0 "R731" H 3975 5000 50  0000 L CNN
F 1 "22k1" H 3975 5100 50  0000 L CNN
F 2 "VehicleAccessoryController:R_0603" V 3830 5050 50  0001 C CNN
F 3 "~" H 3900 5050 50  0001 C CNN
	1    3900 5050
	-1   0    0    1   
$EndComp
$Comp
L power:VBUS #PWR0168
U 1 1
P 3900 4825
F 0 "#PWR0168" H 3900 4675 50  0001 C CNN
F 1 "VBUS" H 3915 4998 50  0000 C CNN
F 2 "" H 3900 4825 50  0001 C CNN
F 3 "" H 3900 4825 50  0001 C CNN
	1    3900 4825
	1    0    0    -1  
$EndComp
Wire Wire Line
	3900 4825 3900 4900
Wire Wire Line
	3900 5300 3900 5250
Wire Wire Line
	3900 5250 4050 5250
Connection ~ 3900 5250
Wire Wire Line
	3900 5250 3900 5200
Text Label 4050 5250 0    50   ~ 0
VBUS_DIV
Text Label 8025 4850 2    50   ~ 0
VBUS_DIV
Wire Wire Line
	7650 4675 7650 4950
Wire Wire Line
	7650 5050 8175 5050
Wire Wire Line
	8175 4950 7650 4950
Connection ~ 7650 4950
Wire Wire Line
	7650 4950 7650 5050
Wire Wire Line
	9275 5150 9425 5150
$Comp
L VehicleAccessoryController:Si8621BB-B-IS U106
U 1 1
P 5550 3675
F 0 "U106" H 5200 3975 50  0000 C CNN
F 1 "Si8621BB-B-IS" H 5550 3375 50  0000 C CNN
F 2 "Package_SO:SOIC-8_3.9x4.9mm_P1.27mm" H 5550 3275 50  0001 C CIN
F 3 "https://www.silabs.com/documents/public/data-sheets/si861x-2x-datasheet.pdf" H 5550 4075 50  0001 C CNN
	1    5550 3675
	1    0    0    -1  
$EndComp
Wire Wire Line
	9275 5050 9425 5050
Wire Wire Line
	4900 3625 5050 3625
Wire Wire Line
	4900 3725 5050 3725
Wire Wire Line
	4900 3900 4900 3825
Wire Wire Line
	4900 3825 5050 3825
Wire Wire Line
	4900 3450 4900 3525
Wire Wire Line
	4900 3525 5050 3525
Wire Wire Line
	6200 3450 6200 3525
Wire Wire Line
	6200 3525 6050 3525
Wire Wire Line
	6200 3625 6050 3625
Wire Wire Line
	6200 3725 6050 3725
Wire Wire Line
	6200 3900 6200 3825
Wire Wire Line
	6200 3825 6050 3825
Text Label 4900 3625 2    50   ~ 0
CP2102N_TXD
Text Label 4900 3725 2    50   ~ 0
CP2102N_RXD
Text Label 6200 3625 0    50   ~ 0
328P_RXD
Text Label 6200 3725 0    50   ~ 0
328P_TXD
$Comp
L power:GND #PWR0147
U 1 1
P 6200 3900
F 0 "#PWR0147" H 6200 3650 50  0001 C CNN
F 1 "GND" H 6205 3727 50  0000 C CNN
F 2 "" H 6200 3900 50  0001 C CNN
F 3 "" H 6200 3900 50  0001 C CNN
	1    6200 3900
	1    0    0    -1  
$EndComp
$Comp
L power:+5V #PWR0158
U 1 1
P 6200 3450
F 0 "#PWR0158" H 6200 3300 50  0001 C CNN
F 1 "+5V" H 6215 3623 50  0000 C CNN
F 2 "" H 6200 3450 50  0001 C CNN
F 3 "" H 6200 3450 50  0001 C CNN
	1    6200 3450
	1    0    0    -1  
$EndComp
$Comp
L power:GNDD #PWR0159
U 1 1
P 8025 5925
F 0 "#PWR0159" H 8025 5675 50  0001 C CNN
F 1 "GNDD" H 8029 5770 50  0000 C CNN
F 2 "" H 8025 5925 50  0001 C CNN
F 3 "" H 8025 5925 50  0001 C CNN
	1    8025 5925
	1    0    0    -1  
$EndComp
$Comp
L power:GNDD #PWR0160
U 1 1
P 7200 5925
F 0 "#PWR0160" H 7200 5675 50  0001 C CNN
F 1 "GNDD" H 7204 5770 50  0000 C CNN
F 2 "" H 7200 5925 50  0001 C CNN
F 3 "" H 7200 5925 50  0001 C CNN
	1    7200 5925
	1    0    0    -1  
$EndComp
$Comp
L power:GNDD #PWR0162
U 1 1
P 6200 5950
F 0 "#PWR0162" H 6200 5700 50  0001 C CNN
F 1 "GNDD" H 6204 5795 50  0000 C CNN
F 2 "" H 6200 5950 50  0001 C CNN
F 3 "" H 6200 5950 50  0001 C CNN
	1    6200 5950
	1    0    0    -1  
$EndComp
$Comp
L power:GNDD #PWR0167
U 1 1
P 3900 5675
F 0 "#PWR0167" H 3900 5425 50  0001 C CNN
F 1 "GNDD" H 3904 5520 50  0000 C CNN
F 2 "" H 3900 5675 50  0001 C CNN
F 3 "" H 3900 5675 50  0001 C CNN
	1    3900 5675
	1    0    0    -1  
$EndComp
$Comp
L power:GNDD #PWR0169
U 1 1
P 5275 5500
F 0 "#PWR0169" H 5275 5250 50  0001 C CNN
F 1 "GNDD" H 5279 5345 50  0000 C CNN
F 2 "" H 5275 5500 50  0001 C CNN
F 3 "" H 5275 5500 50  0001 C CNN
	1    5275 5500
	1    0    0    -1  
$EndComp
$Comp
L power:GNDD #PWR0170
U 1 1
P 4850 5500
F 0 "#PWR0170" H 4850 5250 50  0001 C CNN
F 1 "GNDD" H 4854 5345 50  0000 C CNN
F 2 "" H 4850 5500 50  0001 C CNN
F 3 "" H 4850 5500 50  0001 C CNN
	1    4850 5500
	1    0    0    -1  
$EndComp
$Comp
L power:GNDD #PWR0171
U 1 1
P 4900 3900
F 0 "#PWR0171" H 4900 3650 50  0001 C CNN
F 1 "GNDD" H 4904 3745 50  0000 C CNN
F 2 "" H 4900 3900 50  0001 C CNN
F 3 "" H 4900 3900 50  0001 C CNN
	1    4900 3900
	1    0    0    -1  
$EndComp
$Comp
L power:VDD #PWR0172
U 1 1
P 4900 3450
F 0 "#PWR0172" H 4900 3300 50  0001 C CNN
F 1 "VDD" H 4917 3623 50  0000 C CNN
F 2 "" H 4900 3450 50  0001 C CNN
F 3 "" H 4900 3450 50  0001 C CNN
	1    4900 3450
	1    0    0    -1  
$EndComp
$Comp
L Device:C C813
U 1 1
P 6725 3675
F 0 "C813" H 6850 3725 50  0000 L CNN
F 1 "0.1uF" H 6850 3650 50  0000 L CNN
F 2 "VehicleAccessoryController:C_0603" H 6763 3525 50  0001 C CNN
F 3 "~" H 6725 3675 50  0001 C CNN
	1    6725 3675
	1    0    0    -1  
$EndComp
$Comp
L power:+5V #PWR0173
U 1 1
P 6725 3450
F 0 "#PWR0173" H 6725 3300 50  0001 C CNN
F 1 "+5V" H 6740 3623 50  0000 C CNN
F 2 "" H 6725 3450 50  0001 C CNN
F 3 "" H 6725 3450 50  0001 C CNN
	1    6725 3450
	1    0    0    -1  
$EndComp
$Comp
L power:GND #PWR0174
U 1 1
P 6725 3900
F 0 "#PWR0174" H 6725 3650 50  0001 C CNN
F 1 "GND" H 6730 3727 50  0000 C CNN
F 2 "" H 6725 3900 50  0001 C CNN
F 3 "" H 6725 3900 50  0001 C CNN
	1    6725 3900
	1    0    0    -1  
$EndComp
Wire Wire Line
	6725 3450 6725 3525
Wire Wire Line
	6725 3825 6725 3900
$Comp
L Device:C C812
U 1 1
P 4225 3675
F 0 "C812" H 3900 3725 50  0000 L CNN
F 1 "0.1uF" H 3900 3625 50  0000 L CNN
F 2 "VehicleAccessoryController:C_0603" H 4263 3525 50  0001 C CNN
F 3 "~" H 4225 3675 50  0001 C CNN
	1    4225 3675
	1    0    0    -1  
$EndComp
Wire Wire Line
	4225 3450 4225 3525
Wire Wire Line
	4225 3825 4225 3900
$Comp
L power:GNDD #PWR0175
U 1 1
P 4225 3900
F 0 "#PWR0175" H 4225 3650 50  0001 C CNN
F 1 "GNDD" H 4229 3745 50  0000 C CNN
F 2 "" H 4225 3900 50  0001 C CNN
F 3 "" H 4225 3900 50  0001 C CNN
	1    4225 3900
	1    0    0    -1  
$EndComp
$Comp
L power:VDD #PWR0176
U 1 1
P 4225 3450
F 0 "#PWR0176" H 4225 3300 50  0001 C CNN
F 1 "VDD" H 4242 3623 50  0000 C CNN
F 2 "" H 4225 3450 50  0001 C CNN
F 3 "" H 4225 3450 50  0001 C CNN
	1    4225 3450
	1    0    0    -1  
$EndComp
Wire Wire Line
	2725 1075 2725 1150
$Comp
L VehicleAccessoryController:USB_Mini-B J506
U 1 1
P 7200 5450
F 0 "J506" H 7200 5800 50  0000 C CNN
F 1 "USB_Mini-B" V 6950 5450 50  0000 C CNN
F 2 "VehicleAccessoryController:AFCI_10033526_USB-mini" H 7350 5400 50  0001 C CNN
F 3 "" H 7350 5400 50  0001 C CNN
	1    7200 5450
	1    0    0    -1  
$EndComp
Wire Wire Line
	1275 1250 1800 1250
Wire Wire Line
	1800 1250 1800 1325
Text Label 1325 2825 2    50   ~ 0
PARK_FRONT
Text Label 1325 2925 2    50   ~ 0
PARK_REAR
Text Label 1325 3025 2    50   ~ 0
PARK_STATUS
Text Label 1325 1950 2    50   ~ 0
CTRL
$Comp
L power:+5V #PWR0101
U 1 1
P 1325 2650
F 0 "#PWR0101" H 1325 2500 50  0001 C CNN
F 1 "+5V" H 1340 2823 50  0000 C CNN
F 2 "" H 1325 2650 50  0001 C CNN
F 3 "" H 1325 2650 50  0001 C CNN
	1    1325 2650
	1    0    0    -1  
$EndComp
$Comp
L power:GND #PWR0103
U 1 1
P 1325 3500
F 0 "#PWR0103" H 1325 3250 50  0001 C CNN
F 1 "GND" H 1330 3327 50  0000 C CNN
F 2 "" H 1325 3500 50  0001 C CNN
F 3 "" H 1325 3500 50  0001 C CNN
	1    1325 3500
	1    0    0    -1  
$EndComp
$Comp
L power:GNDA #PWR0104
U 1 1
P 1325 2125
F 0 "#PWR0104" H 1325 1875 50  0001 C CNN
F 1 "GNDA" H 1330 1952 50  0000 C CNN
F 2 "" H 1325 2125 50  0001 C CNN
F 3 "" H 1325 2125 50  0001 C CNN
	1    1325 2125
	1    0    0    -1  
$EndComp
Text Label 1325 3325 2    50   ~ 0
328P_RXD
Text Label 1325 3225 2    50   ~ 0
328P_TXD
$Comp
L Connector:Conn_01x02_Male J507
U 1 1
P 1675 1950
F 0 "J507" H 1850 2075 50  0000 R CNN
F 1 "Conn_01x02_Male" H 1650 1900 50  0000 R CNN
F 2 "Connector_PinHeader_2.54mm:PinHeader_1x02_P2.54mm_Vertical" H 1675 1950 50  0001 C CNN
F 3 "~" H 1675 1950 50  0001 C CNN
	1    1675 1950
	-1   0    0    -1  
$EndComp
Wire Wire Line
	1325 1950 1475 1950
Wire Wire Line
	1325 2125 1325 2050
Wire Wire Line
	1325 2050 1475 2050
Wire Wire Line
	1325 2650 1325 2725
Wire Wire Line
	1325 2825 1475 2825
Wire Wire Line
	1325 2925 1475 2925
Wire Wire Line
	1325 3025 1475 3025
Wire Wire Line
	1325 3125 1475 3125
Wire Wire Line
	1325 3225 1475 3225
Wire Wire Line
	1325 3325 1475 3325
Wire Wire Line
	1325 3500 1325 3425
Wire Wire Line
	1325 3425 1475 3425
Text Label 1325 3125 2    50   ~ 0
ACC
$Comp
L Connector:Conn_01x08_Male J508
U 1 1
P 1675 3025
F 0 "J508" H 1800 3450 50  0000 C CNN
F 1 "Conn_01x08_Male" V 1625 2975 50  0000 C CNN
F 2 "Connector_PinHeader_2.54mm:PinHeader_1x08_P2.54mm_Vertical" H 1675 3025 50  0001 C CNN
F 3 "~" H 1675 3025 50  0001 C CNN
	1    1675 3025
	-1   0    0    -1  
$EndComp
Wire Wire Line
	1475 2725 1325 2725
$Comp
L Connector:TestPoint TP1
U 1 1
P 8950 6400
F 0 "TP1" V 8875 6475 50  0000 L CNN
F 1 "TestPoint" V 9025 6375 50  0000 L CNN
F 2 "TestPoint:TestPoint_Pad_1.0x1.0mm" H 9150 6400 50  0001 C CNN
F 3 "~" H 9150 6400 50  0001 C CNN
	1    8950 6400
	0    1    1    0   
$EndComp
Text Label 8800 6400 2    50   ~ 0
328P_RESET
Wire Wire Line
	8800 6400 8950 6400
$Comp
L power:GNDD #PWR?
U 1 1
P 4450 7275
F 0 "#PWR?" H 4450 7025 50  0001 C CNN
F 1 "GNDD" H 4454 7120 50  0000 C CNN
F 2 "" H 4450 7275 50  0001 C CNN
F 3 "" H 4450 7275 50  0001 C CNN
	1    4450 7275
	1    0    0    -1  
$EndComp
$Comp
L power:GNDD #PWR?
U 1 1
P 4900 7275
F 0 "#PWR?" H 4900 7025 50  0001 C CNN
F 1 "GNDD" H 4904 7120 50  0000 C CNN
F 2 "" H 4900 7275 50  0001 C CNN
F 3 "" H 4900 7275 50  0001 C CNN
	1    4900 7275
	1    0    0    -1  
$EndComp
$Comp
L power:GNDD #PWR?
U 1 1
P 5400 7275
F 0 "#PWR?" H 5400 7025 50  0001 C CNN
F 1 "GNDD" H 5404 7120 50  0000 C CNN
F 2 "" H 5400 7275 50  0001 C CNN
F 3 "" H 5400 7275 50  0001 C CNN
	1    5400 7275
	1    0    0    -1  
$EndComp
$Comp
L power:GNDD #PWR?
U 1 1
P 5850 7275
F 0 "#PWR?" H 5850 7025 50  0001 C CNN
F 1 "GNDD" H 5854 7120 50  0000 C CNN
F 2 "" H 5850 7275 50  0001 C CNN
F 3 "" H 5850 7275 50  0001 C CNN
	1    5850 7275
	1    0    0    -1  
$EndComp
$EndSCHEMATC
